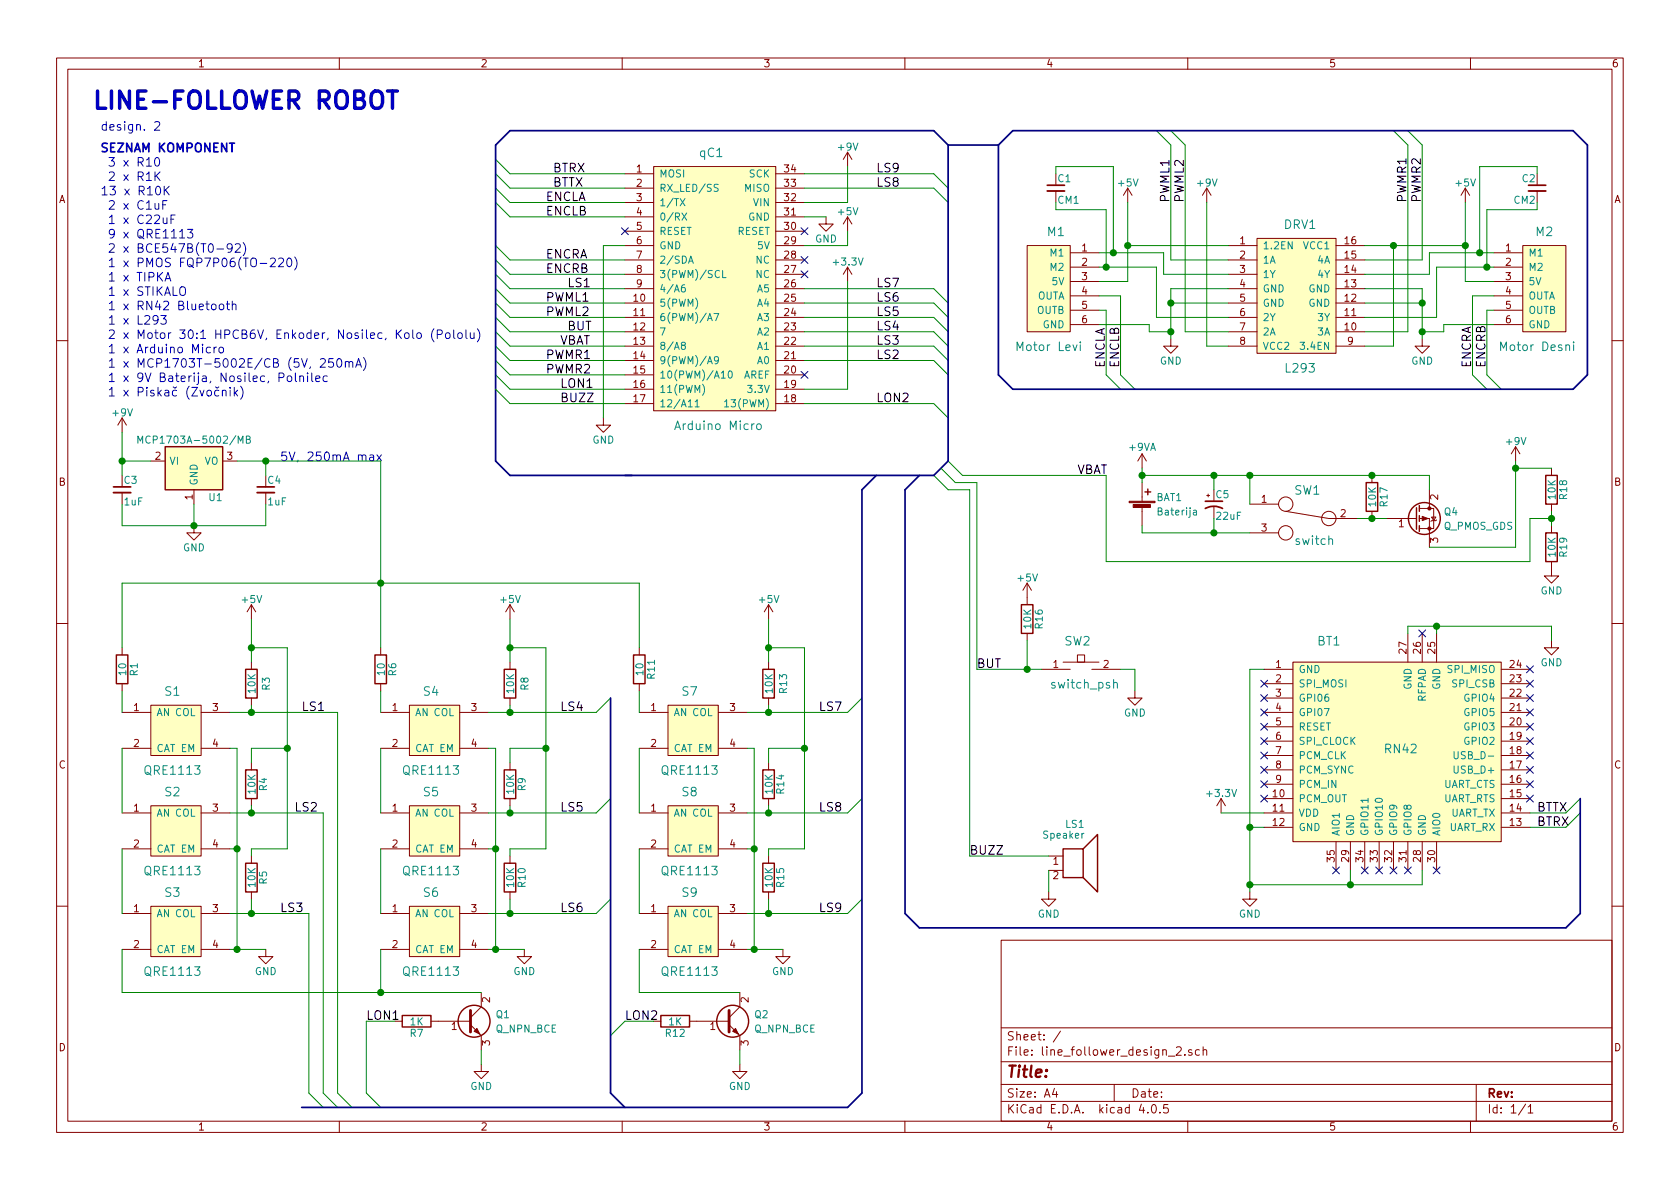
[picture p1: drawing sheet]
EESchema Schematic File Version 2
LIBS:power
LIBS:device
LIBS:transistors
LIBS:conn
LIBS:linear
LIBS:regul
LIBS:74xx
LIBS:cmos4000
LIBS:adc-dac
LIBS:memory
LIBS:xilinx
LIBS:microcontrollers
LIBS:dsp
LIBS:microchip
LIBS:analog_switches
LIBS:motorola
LIBS:texas
LIBS:intel
LIBS:audio
LIBS:interface
LIBS:digital-audio
LIBS:philips
LIBS:display
LIBS:cypress
LIBS:siliconi
LIBS:opto
LIBS:atmel
LIBS:contrib
LIBS:valves
LIBS:arduinomicro
LIBS:JY-MCU
LIBS:L293
LIBS:motordesni
LIBS:motorlevi
LIBS:QRE1113
LIBS:rn42
LIBS:switch
LIBS:line_follower_design_2-cache
EELAYER 25 0
EELAYER END
$Descr A4 11693 8268
encoding utf-8
Sheet 1 1
Title ""
Date ""
Rev ""
Comp ""
Comment1 ""
Comment2 ""
Comment3 ""
Comment4 ""
$EndDescr
$Comp
L ArduinoMicro qC1
U 1 1
P 3950 3350
F 0 "qC1" H 4950 5650 60  0000 C CNN
F 1 "Arduino Micro" H 5000 3750 60  0000 C CNN
F 2 "" H 4900 4650 60  0001 C CNN
F 3 "https://cdn.sparkfun.com/datasheets/Dev/Arduino/Boards/ATMega32U4.pdf" H 5900 5900 60  0001 C CNN
	1    3950 3350
	1    0    0    -1  
$EndComp
$Comp
L MotorLevi M1
U 1 1
P 6800 2650
F 0 "M1" H 7350 3700 60  0000 C CNN
F 1 "Motor Levi" H 7300 2900 60  0000 C CNN
F 2 "" H 7650 2650 60  0001 C CNN
F 3 "https://www.pololu.com/product/3072" H 7750 3950 60  0001 C CNN
	1    6800 2650
	1    0    0    -1  
$EndComp
$Comp
L L293 DRV1
U 1 1
P 10250 3050
F 0 "DRV1" H 9050 4550 60  0000 C CNN
F 1 "L293" H 9050 3550 60  0000 C CNN
F 2 "" H 9550 3550 60  0001 C CNN
F 3 "http://www.ti.com/lit/ds/symlink/l293.pdf" H 9100 3350 60  0001 C CNN
	1    10250 3050
	1    0    0    -1  
$EndComp
$Comp
L C_Small C1
U 1 1
P 7350 1300
F 0 "C1" H 7360 1370 50  0000 L CNN
F 1 "CM1" H 7360 1220 50  0000 L CNN
F 2 "" H 7350 1300 50  0000 C CNN
F 3 "" H 7350 1300 50  0000 C CNN
	1    7350 1300
	1    0    0    -1  
$EndComp
$Comp
L +5V #PWR01
U 1 1
P 7850 1400
F 0 "#PWR01" H 7850 1250 50  0001 C CNN
F 1 "+5V" H 7850 1540 50  0000 C CNN
F 2 "" H 7850 1400 50  0000 C CNN
F 3 "" H 7850 1400 50  0000 C CNN
	1    7850 1400
	1    0    0    -1  
$EndComp
$Comp
L GND #PWR02
U 1 1
P 8150 2350
F 0 "#PWR02" H 8150 2100 50  0001 C CNN
F 1 "GND" H 8150 2200 50  0000 C CNN
F 2 "" H 8150 2350 50  0000 C CNN
F 3 "" H 8150 2350 50  0000 C CNN
	1    8150 2350
	1    0    0    -1  
$EndComp
$Comp
L +9V #PWR03
U 1 1
P 8400 1400
F 0 "#PWR03" H 8400 1250 50  0001 C CNN
F 1 "+9V" H 8400 1540 50  0000 C CNN
F 2 "" H 8400 1400 50  0000 C CNN
F 3 "" H 8400 1400 50  0000 C CNN
	1    8400 1400
	1    0    0    -1  
$EndComp
$Comp
L C_Small C2
U 1 1
P 10700 1300
F 0 "C2" H 10710 1370 50  0000 L CNN
F 1 "CM2" H 10710 1220 50  0000 L CNN
F 2 "" H 10700 1300 50  0000 C CNN
F 3 "" H 10700 1300 50  0000 C CNN
	1    10700 1300
	-1   0    0    -1  
$EndComp
$Comp
L +5V #PWR04
U 1 1
P 10200 1400
F 0 "#PWR04" H 10200 1250 50  0001 C CNN
F 1 "+5V" H 10200 1540 50  0000 C CNN
F 2 "" H 10200 1400 50  0000 C CNN
F 3 "" H 10200 1400 50  0000 C CNN
	1    10200 1400
	-1   0    0    -1  
$EndComp
$Comp
L GND #PWR05
U 1 1
P 9900 2350
F 0 "#PWR05" H 9900 2100 50  0001 C CNN
F 1 "GND" H 9900 2200 50  0000 C CNN
F 2 "" H 9900 2350 50  0000 C CNN
F 3 "" H 9900 2350 50  0000 C CNN
	1    9900 2350
	-1   0    0    -1  
$EndComp
$Comp
L MotorDesni M2
U 1 1
P 9900 2800
F 0 "M2" H 10750 4000 60  0000 C CNN
F 1 "Motor Desni" H 10700 3200 60  0000 C CNN
F 2 "" H 10550 3700 60  0001 C CNN
F 3 "https://www.pololu.com/product/3072" H 11000 4200 60  0001 C CNN
	1    9900 2800
	1    0    0    -1  
$EndComp
$Comp
L Battery_Cell BAT1
U 1 1
P 7950 3550
F 0 "BAT1" H 8050 3650 50  0000 L CNN
F 1 "Baterija" H 8050 3550 50  0000 L CNN
F 2 "" V 7950 3610 50  0000 C CNN
F 3 "" V 7950 3610 50  0000 C CNN
	1    7950 3550
	1    0    0    -1  
$EndComp
$Comp
L +9V #PWR06
U 1 1
P 10550 3200
F 0 "#PWR06" H 10550 3050 50  0001 C CNN
F 1 "+9V" H 10550 3340 50  0000 C CNN
F 2 "" H 10550 3200 50  0000 C CNN
F 3 "" H 10550 3200 50  0000 C CNN
	1    10550 3200
	1    0    0    -1  
$EndComp
$Comp
L +9VA #PWR07
U 1 1
P 7950 3250
F 0 "#PWR07" H 7950 3125 50  0001 C CNN
F 1 "+9VA" H 7950 3400 50  0000 C CNN
F 2 "" H 7950 3250 50  0000 C CNN
F 3 "" H 7950 3250 50  0000 C CNN
	1    7950 3250
	1    0    0    -1  
$EndComp
$Comp
L QRE1113 S1
U 1 1
P 1750 5650
F 0 "S1" H 1200 6500 60  0000 C CNN
F 1 "QRE1113" H 1200 5950 60  0000 C CNN
F 2 "" H 1750 5650 60  0001 C CNN
F 3 "https://www.sparkfun.com/datasheets/Robotics/QR_QRE1113.GR.pdf" H 1150 6650 60  0001 C CNN
	1    1750 5650
	1    0    0    -1  
$EndComp
$Comp
L MCP1703A-5002/MB U1
U 1 1
P 1350 3200
F 0 "U1" H 1500 2950 50  0000 C CNN
F 1 "MCP1703A-5002/MB" H 1350 3350 50  0000 C CNN
F 2 "TO_SOT_Packages_SMD:SOT89-3_Housing" H 1400 3450 50  0001 C CNN
F 3 "" H 1350 3150 50  0000 C CNN
	1    1350 3200
	1    0    0    -1  
$EndComp
$Comp
L QRE1113 S2
U 1 1
P 1750 6350
F 0 "S2" H 1200 7200 60  0000 C CNN
F 1 "QRE1113" H 1200 6650 60  0000 C CNN
F 2 "" H 1750 6350 60  0001 C CNN
F 3 "https://www.sparkfun.com/datasheets/Robotics/QR_QRE1113.GR.pdf" H 1150 7350 60  0001 C CNN
	1    1750 6350
	1    0    0    -1  
$EndComp
$Comp
L QRE1113 S3
U 1 1
P 1750 7050
F 0 "S3" H 1200 7900 60  0000 C CNN
F 1 "QRE1113" H 1200 7350 60  0000 C CNN
F 2 "" H 1750 7050 60  0001 C CNN
F 3 "https://www.sparkfun.com/datasheets/Robotics/QR_QRE1113.GR.pdf" H 1150 8050 60  0001 C CNN
	1    1750 7050
	1    0    0    -1  
$EndComp
$Comp
L RN42 BT1
U 1 1
P 9750 5250
F 0 "BT1" H 9250 6050 60  0000 C CNN
F 1 "RN42" H 9750 5300 60  0000 C CNN
F 2 "" H 8800 4350 60  0001 C CNN
F 3 "http://ww1.microchip.com/downloads/en/DeviceDoc/50002328A.pdf" H 9750 6350 60  0001 C CNN
	1    9750 5250
	1    0    0    -1  
$EndComp
NoConn ~ 8800 4750
NoConn ~ 8800 4850
NoConn ~ 8800 4950
NoConn ~ 8800 5050
NoConn ~ 8800 5150
NoConn ~ 8800 5250
NoConn ~ 8800 5350
NoConn ~ 8800 5450
NoConn ~ 8800 5550
NoConn ~ 9300 6050
NoConn ~ 9500 6050
NoConn ~ 9600 6050
NoConn ~ 9700 6050
NoConn ~ 9800 6050
NoConn ~ 10000 6050
NoConn ~ 9900 4400
NoConn ~ 10650 4650
NoConn ~ 10650 4750
NoConn ~ 10650 4850
NoConn ~ 10650 4950
NoConn ~ 10650 5050
NoConn ~ 10650 5150
NoConn ~ 10650 5250
NoConn ~ 10650 5350
NoConn ~ 10650 5450
NoConn ~ 10650 5550
$Comp
L GND #PWR08
U 1 1
P 8700 6200
F 0 "#PWR08" H 8700 5950 50  0001 C CNN
F 1 "GND" H 8700 6050 50  0000 C CNN
F 2 "" H 8700 6200 50  0000 C CNN
F 3 "" H 8700 6200 50  0000 C CNN
	1    8700 6200
	1    0    0    -1  
$EndComp
$Comp
L GND #PWR09
U 1 1
P 10800 4450
F 0 "#PWR09" H 10800 4200 50  0001 C CNN
F 1 "GND" H 10800 4300 50  0000 C CNN
F 2 "" H 10800 4450 50  0000 C CNN
F 3 "" H 10800 4450 50  0000 C CNN
	1    10800 4450
	1    0    0    -1  
$EndComp
$Comp
L switch SW1
U 1 1
P 9100 3600
F 0 "SW1" H 9100 3800 60  0000 C CNN
F 1 "switch" H 9150 3450 60  0000 C CNN
F 2 "" H 9100 3550 60  0001 C CNN
F 3 "" H 9100 3550 60  0001 C CNN
	1    9100 3600
	1    0    0    -1  
$EndComp
$Comp
L CP1_Small C5
U 1 1
P 8450 3500
F 0 "C5" H 8460 3570 50  0000 L CNN
F 1 "22uF" H 8460 3420 50  0000 L CNN
F 2 "" H 8450 3500 50  0000 C CNN
F 3 "" H 8450 3500 50  0000 C CNN
	1    8450 3500
	1    0    0    -1  
$EndComp
$Comp
L R R17
U 1 1
P 9550 3450
F 0 "R17" V 9630 3450 50  0000 C CNN
F 1 "10K" V 9550 3450 50  0000 C CNN
F 2 "" V 9480 3450 50  0000 C CNN
F 3 "" H 9550 3450 50  0000 C CNN
	1    9550 3450
	1    0    0    -1  
$EndComp
$Comp
L Q_PMOS_GDS Q4
U 1 1
P 9850 3600
F 0 "Q4" H 10050 3650 50  0000 L CNN
F 1 "Q_PMOS_GDS" H 10050 3550 50  0000 L CNN
F 2 "" H 10050 3700 50  0000 C CNN
F 3 "" H 9850 3600 50  0000 C CNN
	1    9850 3600
	1    0    0    -1  
$EndComp
$Comp
L R R18
U 1 1
P 10800 3400
F 0 "R18" V 10880 3400 50  0000 C CNN
F 1 "10K" V 10800 3400 50  0000 C CNN
F 2 "" V 10730 3400 50  0000 C CNN
F 3 "" H 10800 3400 50  0000 C CNN
	1    10800 3400
	1    0    0    -1  
$EndComp
$Comp
L R R19
U 1 1
P 10800 3800
F 0 "R19" V 10880 3800 50  0000 C CNN
F 1 "10K" V 10800 3800 50  0000 C CNN
F 2 "" V 10730 3800 50  0000 C CNN
F 3 "" H 10800 3800 50  0000 C CNN
	1    10800 3800
	1    0    0    -1  
$EndComp
$Comp
L GND #PWR010
U 1 1
P 10800 3950
F 0 "#PWR010" H 10800 3700 50  0001 C CNN
F 1 "GND" H 10800 3800 50  0000 C CNN
F 2 "" H 10800 3950 50  0000 C CNN
F 3 "" H 10800 3950 50  0000 C CNN
	1    10800 3950
	1    0    0    -1  
$EndComp
$Comp
L switch_psh SW2
U 1 1
P 7550 4650
F 0 "SW2" H 7500 4850 60  0000 C CNN
F 1 "switch_psh" H 7550 4550 60  0000 C CNN
F 2 "" H 7550 4600 60  0001 C CNN
F 3 "" H 7550 4600 60  0001 C CNN
	1    7550 4650
	1    0    0    -1  
$EndComp
$Comp
L +5V #PWR011
U 1 1
P 7150 4150
F 0 "#PWR011" H 7150 4000 50  0001 C CNN
F 1 "+5V" H 7150 4290 50  0000 C CNN
F 2 "" H 7150 4150 50  0000 C CNN
F 3 "" H 7150 4150 50  0000 C CNN
	1    7150 4150
	1    0    0    -1  
$EndComp
$Comp
L R R16
U 1 1
P 7150 4300
F 0 "R16" V 7230 4300 50  0000 C CNN
F 1 "10K" V 7150 4300 50  0000 C CNN
F 2 "" V 7080 4300 50  0000 C CNN
F 3 "" H 7150 4300 50  0000 C CNN
	1    7150 4300
	1    0    0    -1  
$EndComp
$Comp
L GND #PWR012
U 1 1
P 7900 4800
F 0 "#PWR012" H 7900 4550 50  0001 C CNN
F 1 "GND" H 7900 4650 50  0000 C CNN
F 2 "" H 7900 4800 50  0000 C CNN
F 3 "" H 7900 4800 50  0000 C CNN
	1    7900 4800
	1    0    0    -1  
$EndComp
$Comp
L +9V #PWR013
U 1 1
P 850 3000
F 0 "#PWR013" H 850 2850 50  0001 C CNN
F 1 "+9V" H 850 3140 50  0000 C CNN
F 2 "" H 850 3000 50  0000 C CNN
F 3 "" H 850 3000 50  0000 C CNN
	1    850  3000
	1    0    0    -1  
$EndComp
$Comp
L +5V #PWR014
U 1 1
P 1750 4300
F 0 "#PWR014" H 1750 4150 50  0001 C CNN
F 1 "+5V" H 1750 4440 50  0000 C CNN
F 2 "" H 1750 4300 50  0000 C CNN
F 3 "" H 1750 4300 50  0000 C CNN
	1    1750 4300
	1    0    0    -1  
$EndComp
$Comp
L GND #PWR015
U 1 1
P 1850 6600
F 0 "#PWR015" H 1850 6350 50  0001 C CNN
F 1 "GND" H 1850 6450 50  0000 C CNN
F 2 "" H 1850 6600 50  0000 C CNN
F 3 "" H 1850 6600 50  0000 C CNN
	1    1850 6600
	1    0    0    -1  
$EndComp
$Comp
L R R1
U 1 1
P 850 4650
F 0 "R1" V 930 4650 50  0000 C CNN
F 1 "10" V 850 4650 50  0000 C CNN
F 2 "" V 780 4650 50  0000 C CNN
F 3 "" H 850 4650 50  0000 C CNN
	1    850  4650
	1    0    0    -1  
$EndComp
$Comp
L R R3
U 1 1
P 1750 4750
F 0 "R3" V 1850 4750 50  0000 C CNN
F 1 "10K" V 1750 4750 50  0000 C CNN
F 2 "" V 1680 4750 50  0000 C CNN
F 3 "" H 1750 4750 50  0000 C CNN
	1    1750 4750
	1    0    0    -1  
$EndComp
$Comp
L R R4
U 1 1
P 1750 5450
F 0 "R4" V 1830 5450 50  0000 C CNN
F 1 "10K" V 1750 5450 50  0000 C CNN
F 2 "" V 1680 5450 50  0000 C CNN
F 3 "" H 1750 5450 50  0000 C CNN
	1    1750 5450
	1    0    0    -1  
$EndComp
$Comp
L C_Small C3
U 1 1
P 850 3400
F 0 "C3" H 860 3470 50  0000 L CNN
F 1 "1uF" H 860 3320 50  0000 L CNN
F 2 "" H 850 3400 50  0000 C CNN
F 3 "" H 850 3400 50  0000 C CNN
	1    850  3400
	1    0    0    -1  
$EndComp
$Comp
L C_Small C4
U 1 1
P 1850 3400
F 0 "C4" H 1860 3470 50  0000 L CNN
F 1 "1uF" H 1860 3320 50  0000 L CNN
F 2 "" H 1850 3400 50  0000 C CNN
F 3 "" H 1850 3400 50  0000 C CNN
	1    1850 3400
	1    0    0    -1  
$EndComp
$Comp
L GND #PWR016
U 1 1
P 1350 3650
F 0 "#PWR016" H 1350 3400 50  0001 C CNN
F 1 "GND" H 1350 3500 50  0000 C CNN
F 2 "" H 1350 3650 50  0000 C CNN
F 3 "" H 1350 3650 50  0000 C CNN
	1    1350 3650
	1    0    0    -1  
$EndComp
$Comp
L R R5
U 1 1
P 1750 6100
F 0 "R5" V 1830 6100 50  0000 C CNN
F 1 "10K" V 1750 6100 50  0000 C CNN
F 2 "" V 1680 6100 50  0000 C CNN
F 3 "" H 1750 6100 50  0000 C CNN
	1    1750 6100
	1    0    0    -1  
$EndComp
Text Label 7700 2550 1    60   ~ 0
ENCLA
Text Label 7800 2550 1    60   ~ 0
ENCLB
Text Label 8150 1400 1    60   ~ 0
PWML1
Text Label 8250 1400 1    60   ~ 0
PWML2
Text Label 9800 1400 1    60   ~ 0
PWMR1
Text Label 9900 1400 1    60   ~ 0
PWMR2
Text Label 10250 2550 1    60   ~ 0
ENCRA
Text Label 10350 2550 1    60   ~ 0
ENCRB
Text Label 10700 5750 0    60   ~ 0
BTRX
Text Label 10700 5650 0    60   ~ 0
BTTX
Text Label 6800 4650 0    60   ~ 0
BUT
Text Label 7500 3300 0    60   ~ 0
VBAT
Text Label 2100 4950 0    60   ~ 0
LS1
Text Label 2050 5650 0    60   ~ 0
LS2
Text Label 1950 6350 0    60   ~ 0
LS3
Text Label 3850 1200 0    60   ~ 0
BTRX
Text Label 3850 1300 0    60   ~ 0
BTTX
Text Label 3800 2100 0    60   ~ 0
PWML1
Text Label 3800 2200 0    60   ~ 0
PWML2
Text Label 3800 2500 0    60   ~ 0
PWMR1
Text Label 3800 2600 0    60   ~ 0
PWMR2
$Comp
L +5V #PWR018
U 1 1
P 5900 1600
F 0 "#PWR018" H 5900 1450 50  0001 C CNN
F 1 "+5V" H 5900 1740 50  0000 C CNN
F 2 "" H 5900 1600 50  0000 C CNN
F 3 "" H 5900 1600 50  0000 C CNN
	1    5900 1600
	1    0    0    -1  
$EndComp
$Comp
L +9V #PWR019
U 1 1
P 5900 1150
F 0 "#PWR019" H 5900 1000 50  0001 C CNN
F 1 "+9V" H 5900 1290 50  0000 C CNN
F 2 "" H 5900 1150 50  0000 C CNN
F 3 "" H 5900 1150 50  0000 C CNN
	1    5900 1150
	1    0    0    -1  
$EndComp
$Comp
L GND #PWR020
U 1 1
P 5750 1500
F 0 "#PWR020" H 5750 1250 50  0001 C CNN
F 1 "GND" H 5750 1350 50  0000 C CNN
F 2 "" H 5750 1500 50  0000 C CNN
F 3 "" H 5750 1500 50  0000 C CNN
	1    5750 1500
	1    0    0    -1  
$EndComp
NoConn ~ 5600 1600
NoConn ~ 5600 1800
NoConn ~ 5600 1900
NoConn ~ 5600 2600
$Comp
L +3.3V #PWR021
U 1 1
P 8500 5650
F 0 "#PWR021" H 8500 5500 50  0001 C CNN
F 1 "+3.3V" H 8500 5790 50  0000 C CNN
F 2 "" H 8500 5650 50  0000 C CNN
F 3 "" H 8500 5650 50  0000 C CNN
	1    8500 5650
	1    0    0    -1  
$EndComp
$Comp
L +3.3V #PWR022
U 1 1
P 5900 1950
F 0 "#PWR022" H 5900 1800 50  0001 C CNN
F 1 "+3.3V" H 5900 2090 50  0000 C CNN
F 2 "" H 5900 1950 50  0000 C CNN
F 3 "" H 5900 1950 50  0000 C CNN
	1    5900 1950
	1    0    0    -1  
$EndComp
Text Label 3900 2400 0    60   ~ 0
VBAT
Text Label 3950 2000 0    60   ~ 0
LS1
Text Label 6100 2500 0    60   ~ 0
LS2
Text Label 6100 2400 0    60   ~ 0
LS3
Text Label 6100 2300 0    60   ~ 0
LS4
Text Label 6100 2200 0    60   ~ 0
LS5
Text Label 6100 2100 0    60   ~ 0
LS6
$Comp
L GND #PWR023
U 1 1
P 4200 2900
F 0 "#PWR023" H 4200 2650 50  0001 C CNN
F 1 "GND" H 4200 2750 50  0000 C CNN
F 2 "" H 4200 2900 50  0000 C CNN
F 3 "" H 4200 2900 50  0000 C CNN
	1    4200 2900
	1    0    0    -1  
$EndComp
NoConn ~ 4350 1600
Text Label 3900 2700 0    60   ~ 0
LON1
Text Label 3950 2300 0    60   ~ 0
BUT
Text Label 3800 1400 0    60   ~ 0
ENCLA
Text Label 3800 1500 0    60   ~ 0
ENCLB
Text Label 3800 1800 0    60   ~ 0
ENCRA
Text Label 3800 1900 0    60   ~ 0
ENCRB
Text Label 6100 2800 0    60   ~ 0
LON2
Text Label 6100 2000 0    60   ~ 0
LS7
Text Label 6100 1300 0    60   ~ 0
LS8
Text Label 6100 1200 0    60   ~ 0
LS9
$Comp
L QRE1113 S4
U 1 1
P 3550 5650
F 0 "S4" H 3000 6500 60  0000 C CNN
F 1 "QRE1113" H 3000 5950 60  0000 C CNN
F 2 "" H 3550 5650 60  0001 C CNN
F 3 "https://www.sparkfun.com/datasheets/Robotics/QR_QRE1113.GR.pdf" H 2950 6650 60  0001 C CNN
	1    3550 5650
	1    0    0    -1  
$EndComp
$Comp
L QRE1113 S5
U 1 1
P 3550 6350
F 0 "S5" H 3000 7200 60  0000 C CNN
F 1 "QRE1113" H 3000 6650 60  0000 C CNN
F 2 "" H 3550 6350 60  0001 C CNN
F 3 "https://www.sparkfun.com/datasheets/Robotics/QR_QRE1113.GR.pdf" H 2950 7350 60  0001 C CNN
	1    3550 6350
	1    0    0    -1  
$EndComp
$Comp
L QRE1113 S6
U 1 1
P 3550 7050
F 0 "S6" H 3000 7900 60  0000 C CNN
F 1 "QRE1113" H 3000 7350 60  0000 C CNN
F 2 "" H 3550 7050 60  0001 C CNN
F 3 "https://www.sparkfun.com/datasheets/Robotics/QR_QRE1113.GR.pdf" H 2950 8050 60  0001 C CNN
	1    3550 7050
	1    0    0    -1  
$EndComp
$Comp
L +5V #PWR024
U 1 1
P 3550 4300
F 0 "#PWR024" H 3550 4150 50  0001 C CNN
F 1 "+5V" H 3550 4440 50  0000 C CNN
F 2 "" H 3550 4300 50  0000 C CNN
F 3 "" H 3550 4300 50  0000 C CNN
	1    3550 4300
	1    0    0    -1  
$EndComp
$Comp
L GND #PWR025
U 1 1
P 3650 6600
F 0 "#PWR025" H 3650 6350 50  0001 C CNN
F 1 "GND" H 3650 6450 50  0000 C CNN
F 2 "" H 3650 6600 50  0000 C CNN
F 3 "" H 3650 6600 50  0000 C CNN
	1    3650 6600
	1    0    0    -1  
$EndComp
$Comp
L Q_NPN_BCE Q1
U 1 1
P 3250 7100
F 0 "Q1" H 3450 7150 50  0000 L CNN
F 1 "Q_NPN_BCE" H 3450 7050 50  0000 L CNN
F 2 "" H 3450 7200 50  0000 C CNN
F 3 "" H 3250 7100 50  0000 C CNN
	1    3250 7100
	1    0    0    -1  
$EndComp
$Comp
L R R6
U 1 1
P 2650 4650
F 0 "R6" V 2730 4650 50  0000 C CNN
F 1 "10" V 2650 4650 50  0000 C CNN
F 2 "" V 2580 4650 50  0000 C CNN
F 3 "" H 2650 4650 50  0000 C CNN
	1    2650 4650
	1    0    0    -1  
$EndComp
$Comp
L R R8
U 1 1
P 3550 4750
F 0 "R8" V 3650 4750 50  0000 C CNN
F 1 "10K" V 3550 4750 50  0000 C CNN
F 2 "" V 3480 4750 50  0000 C CNN
F 3 "" H 3550 4750 50  0000 C CNN
	1    3550 4750
	1    0    0    -1  
$EndComp
$Comp
L R R9
U 1 1
P 3550 5450
F 0 "R9" V 3630 5450 50  0000 C CNN
F 1 "10K" V 3550 5450 50  0000 C CNN
F 2 "" V 3480 5450 50  0000 C CNN
F 3 "" H 3550 5450 50  0000 C CNN
	1    3550 5450
	1    0    0    -1  
$EndComp
$Comp
L R R10
U 1 1
P 3550 6100
F 0 "R10" V 3630 6100 50  0000 C CNN
F 1 "10K" V 3550 6100 50  0000 C CNN
F 2 "" V 3480 6100 50  0000 C CNN
F 3 "" H 3550 6100 50  0000 C CNN
	1    3550 6100
	1    0    0    -1  
$EndComp
$Comp
L GND #PWR026
U 1 1
P 3350 7400
F 0 "#PWR026" H 3350 7150 50  0001 C CNN
F 1 "GND" H 3350 7250 50  0000 C CNN
F 2 "" H 3350 7400 50  0000 C CNN
F 3 "" H 3350 7400 50  0000 C CNN
	1    3350 7400
	1    0    0    -1  
$EndComp
$Comp
L R R7
U 1 1
P 2900 7100
F 0 "R7" V 2980 7100 50  0000 C CNN
F 1 "1K" V 2900 7100 50  0000 C CNN
F 2 "" V 2830 7100 50  0000 C CNN
F 3 "" H 2900 7100 50  0000 C CNN
	1    2900 7100
	0    1    1    0   
$EndComp
Text Label 3900 4950 0    60   ~ 0
LS4
Text Label 3900 5650 0    60   ~ 0
LS5
Text Label 3900 6350 0    60   ~ 0
LS6
Text Label 2550 7100 0    60   ~ 0
LON1
$Comp
L QRE1113 S7
U 1 1
P 5350 5650
F 0 "S7" H 4800 6500 60  0000 C CNN
F 1 "QRE1113" H 4800 5950 60  0000 C CNN
F 2 "" H 5350 5650 60  0001 C CNN
F 3 "https://www.sparkfun.com/datasheets/Robotics/QR_QRE1113.GR.pdf" H 4750 6650 60  0001 C CNN
	1    5350 5650
	1    0    0    -1  
$EndComp
$Comp
L QRE1113 S8
U 1 1
P 5350 6350
F 0 "S8" H 4800 7200 60  0000 C CNN
F 1 "QRE1113" H 4800 6650 60  0000 C CNN
F 2 "" H 5350 6350 60  0001 C CNN
F 3 "https://www.sparkfun.com/datasheets/Robotics/QR_QRE1113.GR.pdf" H 4750 7350 60  0001 C CNN
	1    5350 6350
	1    0    0    -1  
$EndComp
$Comp
L QRE1113 S9
U 1 1
P 5350 7050
F 0 "S9" H 4800 7900 60  0000 C CNN
F 1 "QRE1113" H 4800 7350 60  0000 C CNN
F 2 "" H 5350 7050 60  0001 C CNN
F 3 "https://www.sparkfun.com/datasheets/Robotics/QR_QRE1113.GR.pdf" H 4750 8050 60  0001 C CNN
	1    5350 7050
	1    0    0    -1  
$EndComp
$Comp
L +5V #PWR027
U 1 1
P 5350 4300
F 0 "#PWR027" H 5350 4150 50  0001 C CNN
F 1 "+5V" H 5350 4440 50  0000 C CNN
F 2 "" H 5350 4300 50  0000 C CNN
F 3 "" H 5350 4300 50  0000 C CNN
	1    5350 4300
	1    0    0    -1  
$EndComp
$Comp
L GND #PWR028
U 1 1
P 5450 6600
F 0 "#PWR028" H 5450 6350 50  0001 C CNN
F 1 "GND" H 5450 6450 50  0000 C CNN
F 2 "" H 5450 6600 50  0000 C CNN
F 3 "" H 5450 6600 50  0000 C CNN
	1    5450 6600
	1    0    0    -1  
$EndComp
$Comp
L Q_NPN_BCE Q2
U 1 1
P 5050 7100
F 0 "Q2" H 5250 7150 50  0000 L CNN
F 1 "Q_NPN_BCE" H 5250 7050 50  0000 L CNN
F 2 "" H 5250 7200 50  0000 C CNN
F 3 "" H 5050 7100 50  0000 C CNN
	1    5050 7100
	1    0    0    -1  
$EndComp
$Comp
L R R11
U 1 1
P 4450 4650
F 0 "R11" V 4530 4650 50  0000 C CNN
F 1 "10" V 4450 4650 50  0000 C CNN
F 2 "" V 4380 4650 50  0000 C CNN
F 3 "" H 4450 4650 50  0000 C CNN
	1    4450 4650
	1    0    0    -1  
$EndComp
$Comp
L R R13
U 1 1
P 5350 4750
F 0 "R13" V 5450 4750 50  0000 C CNN
F 1 "10K" V 5350 4750 50  0000 C CNN
F 2 "" V 5280 4750 50  0000 C CNN
F 3 "" H 5350 4750 50  0000 C CNN
	1    5350 4750
	1    0    0    -1  
$EndComp
$Comp
L R R14
U 1 1
P 5350 5450
F 0 "R14" V 5430 5450 50  0000 C CNN
F 1 "10K" V 5350 5450 50  0000 C CNN
F 2 "" V 5280 5450 50  0000 C CNN
F 3 "" H 5350 5450 50  0000 C CNN
	1    5350 5450
	1    0    0    -1  
$EndComp
$Comp
L R R15
U 1 1
P 5350 6100
F 0 "R15" V 5430 6100 50  0000 C CNN
F 1 "10K" V 5350 6100 50  0000 C CNN
F 2 "" V 5280 6100 50  0000 C CNN
F 3 "" H 5350 6100 50  0000 C CNN
	1    5350 6100
	1    0    0    -1  
$EndComp
$Comp
L GND #PWR029
U 1 1
P 5150 7400
F 0 "#PWR029" H 5150 7150 50  0001 C CNN
F 1 "GND" H 5150 7250 50  0000 C CNN
F 2 "" H 5150 7400 50  0000 C CNN
F 3 "" H 5150 7400 50  0000 C CNN
	1    5150 7400
	1    0    0    -1  
$EndComp
$Comp
L R R12
U 1 1
P 4700 7100
F 0 "R12" V 4780 7100 50  0000 C CNN
F 1 "1K" V 4700 7100 50  0000 C CNN
F 2 "" V 4630 7100 50  0000 C CNN
F 3 "" H 4700 7100 50  0000 C CNN
	1    4700 7100
	0    1    1    0   
$EndComp
Text Label 5700 4950 0    60   ~ 0
LS7
Text Label 5700 5650 0    60   ~ 0
LS8
Text Label 5700 6350 0    60   ~ 0
LS9
Text Label 4350 7100 0    60   ~ 0
LON2
Entry Bus Bus
	3450 3200 3550 3300
Entry Bus Bus
	3450 1000 3550 900 
Entry Bus Bus
	6500 900  6600 1000
Entry Wire Line
	3450 1100 3550 1200
Entry Wire Line
	3450 1200 3550 1300
Entry Wire Line
	3450 1300 3550 1400
Entry Wire Line
	3450 1400 3550 1500
Entry Wire Line
	3450 1700 3550 1800
Entry Wire Line
	3450 1800 3550 1900
Entry Wire Line
	3450 1900 3550 2000
Entry Wire Line
	3450 2000 3550 2100
Entry Wire Line
	3450 2100 3550 2200
Entry Wire Line
	3450 2200 3550 2300
Entry Wire Line
	3450 2300 3550 2400
Entry Wire Line
	3450 2400 3550 2500
Entry Wire Line
	3450 2500 3550 2600
Entry Wire Line
	3450 2600 3550 2700
Entry Wire Line
	6600 3200 6700 3300
Entry Wire Line
	6500 2500 6600 2600
Entry Wire Line
	6500 2400 6600 2500
Entry Wire Line
	6500 2300 6600 2400
Entry Wire Line
	6500 2200 6600 2300
Entry Wire Line
	6500 2100 6600 2200
Entry Wire Line
	6500 2000 6600 2100
Entry Wire Line
	6500 2800 6600 2900
Entry Wire Line
	6500 1200 6600 1300
Entry Wire Line
	6500 1300 6600 1400
Entry Bus Bus
	10950 900  11050 1000
Entry Bus Bus
	10950 2700 11050 2600
Entry Bus Bus
	6950 1000 7050 900 
Entry Bus Bus
	6950 2600 7050 2700
Entry Wire Line
	10250 2600 10350 2700
Entry Wire Line
	10350 2600 10450 2700
Entry Wire Line
	7700 2600 7800 2700
Entry Wire Line
	7800 2600 7900 2700
Entry Wire Line
	8050 900  8150 1000
Entry Wire Line
	8150 900  8250 1000
Entry Wire Line
	9700 900  9800 1000
Entry Wire Line
	9800 900  9900 1000
Entry Wire Line
	4250 7200 4350 7100
Entry Wire Line
	4150 6350 4250 6250
Entry Wire Line
	4150 5650 4250 5550
Entry Wire Line
	4150 4950 4250 4850
Entry Wire Line
	5900 6350 6000 6250
Entry Wire Line
	5900 5650 6000 5550
Entry Wire Line
	5900 4950 6000 4850
Entry Bus Bus
	6300 3400 6400 3300
Entry Wire Line
	10900 5650 11000 5550
Entry Wire Line
	10900 5750 11000 5650
Entry Bus Bus
	6000 3400 6100 3300
Entry Bus Bus
	6300 6350 6400 6450
Entry Bus Bus
	10900 6450 11000 6350
Text Notes 700  1050 0    60   ~ 12
SEZNAM KOMPONENT\n
Text Notes 750  1150 0    60   ~ 0
3 x R10
Text Notes 700  1350 0    60   ~ 0
13 x R10K
Text Notes 750  1250 0    60   ~ 0
2 x R1K
Text Notes 750  1450 0    60   ~ 0
2 x C1uF
Text Notes 750  1550 0    60   ~ 0
1 x C22uF
Text Notes 750  1650 0    60   ~ 0
9 x QRE1113
Text Notes 750  1750 0    60   ~ 0
2 x BCE547B(T0-92)
Text Notes 750  1850 0    60   ~ 0
1 x PMOS FQP7P06(TO-220)
Text Notes 750  1950 0    60   ~ 0
1 x TIPKA
Text Notes 750  2050 0    60   ~ 0
1 x STIKALO
Text Notes 750  2150 0    60   ~ 0
1 x RN42 Bluetooth
Text Notes 750  2250 0    60   ~ 0
1 x L293
Text Notes 750  2350 0    60   ~ 0
2 x Motor 30:1 HPCB6V, Enkoder, Nosilec, Kolo (Pololu)
Text Notes 750  2450 0    60   ~ 0
1 x Arduino Micro
Text Notes 750  2550 0    60   ~ 0
1 x MCP1703T-5002E/CB (5V, 250mA)
Text Notes 750  2650 0    60   ~ 0
1 x 9V Baterija, Nosilec, Polnilec
Text Notes 650  750  0    120  ~ 24
LINE-FOLLOWER ROBOT\n
Text Notes 700  900  0    60   ~ 0
design. 2
Text Notes 1950 3200 0    60   ~ 0
5V, 250mA max
Entry Bus Bus
	5900 7700 6000 7600
Entry Bus Bus
	4250 7600 4350 7700
Entry Wire Line
	2150 7600 2250 7700
Entry Wire Line
	2250 7600 2350 7700
Entry Wire Line
	2350 7600 2450 7700
Entry Wire Line
	2550 7600 2650 7700
$Comp
L Speaker LS1
U 1 1
P 7500 5950
F 0 "LS1" H 7550 6175 50  0000 R CNN
F 1 "Speaker" H 7550 6100 50  0000 R CNN
F 2 "" H 7500 5750 50  0000 C CNN
F 3 "" H 7490 5900 50  0000 C CNN
	1    7500 5950
	1    0    0    -1  
$EndComp
$Comp
L GND #PWR?
U 1 1
P 7300 6200
F 0 "#PWR?" H 7300 5950 50  0001 C CNN
F 1 "GND" H 7300 6050 50  0000 C CNN
F 2 "" H 7300 6200 50  0000 C CNN
F 3 "" H 7300 6200 50  0000 C CNN
	1    7300 6200
	1    0    0    -1  
$EndComp
Entry Wire Line
	6500 3300 6600 3400
Wire Wire Line
	7850 1950 7650 1950
Wire Wire Line
	7850 1400 7850 1950
Wire Wire Line
	8550 1700 7850 1700
Connection ~ 7850 1700
Wire Wire Line
	7650 1850 8050 1850
Wire Wire Line
	7700 1850 7700 1450
Wire Wire Line
	7700 1450 7350 1450
Wire Wire Line
	7350 1450 7350 1400
Wire Wire Line
	7650 1750 8100 1750
Wire Wire Line
	8100 1750 8100 1900
Wire Wire Line
	8100 1900 8550 1900
Wire Wire Line
	7750 1750 7750 1150
Wire Wire Line
	7750 1150 7350 1150
Wire Wire Line
	7350 1150 7350 1200
Connection ~ 7750 1750
Wire Wire Line
	8150 1800 8550 1800
Wire Wire Line
	8150 1000 8150 1800
Wire Wire Line
	8250 2300 8550 2300
Wire Wire Line
	8250 1000 8250 2300
Wire Wire Line
	7650 2150 7700 2150
Wire Wire Line
	7700 2150 7700 2600
Wire Wire Line
	7650 2050 7800 2050
Wire Wire Line
	7800 2050 7800 2600
Wire Wire Line
	8550 2400 8400 2400
Wire Wire Line
	8400 2400 8400 1400
Wire Wire Line
	8050 1850 8050 2200
Wire Wire Line
	8050 2200 8550 2200
Connection ~ 7700 1850
Wire Wire Line
	8550 2000 8150 2000
Wire Wire Line
	8150 2000 8150 2350
Wire Wire Line
	7650 2250 8000 2250
Wire Wire Line
	8000 2250 8000 2300
Wire Wire Line
	8000 2300 8150 2300
Connection ~ 8150 2300
Wire Wire Line
	8550 2100 8150 2100
Connection ~ 8150 2100
Wire Wire Line
	10200 1950 10400 1950
Wire Wire Line
	10200 1400 10200 1950
Wire Wire Line
	9500 1700 10200 1700
Connection ~ 10200 1700
Wire Wire Line
	10000 1850 10400 1850
Wire Wire Line
	10350 1850 10350 1450
Wire Wire Line
	10350 1450 10700 1450
Wire Wire Line
	10700 1450 10700 1400
Wire Wire Line
	9950 1750 10400 1750
Wire Wire Line
	9950 1750 9950 1900
Wire Wire Line
	9950 1900 9500 1900
Wire Wire Line
	10300 1750 10300 1150
Wire Wire Line
	10300 1150 10700 1150
Wire Wire Line
	10700 1150 10700 1200
Connection ~ 10300 1750
Wire Wire Line
	9900 1800 9500 1800
Wire Wire Line
	9900 1000 9900 1800
Wire Wire Line
	9800 2300 9500 2300
Wire Wire Line
	9800 1000 9800 2300
Wire Wire Line
	10400 2150 10350 2150
Wire Wire Line
	10350 2150 10350 2600
Wire Wire Line
	10400 2050 10250 2050
Wire Wire Line
	10250 2050 10250 2600
Wire Wire Line
	10000 1850 10000 2200
Wire Wire Line
	10000 2200 9500 2200
Connection ~ 10350 1850
Wire Wire Line
	9500 2000 9900 2000
Wire Wire Line
	9900 2000 9900 2350
Wire Wire Line
	10400 2250 10050 2250
Wire Wire Line
	10050 2250 10050 2300
Wire Wire Line
	10050 2300 9900 2300
Connection ~ 9900 2300
Wire Wire Line
	9500 2100 9900 2100
Connection ~ 9900 2100
Wire Wire Line
	9500 2400 9700 2400
Wire Wire Line
	9700 2400 9700 1700
Connection ~ 9700 1700
Wire Wire Line
	9800 4400 9800 4350
Wire Wire Line
	10000 4400 10000 4350
Connection ~ 10000 4350
Wire Wire Line
	10650 5650 10900 5650
Wire Wire Line
	10650 5750 10900 5750
Wire Wire Line
	8800 5650 8500 5650
Wire Wire Line
	8800 4650 8700 4650
Wire Wire Line
	8800 5750 8700 5750
Connection ~ 8700 5750
Wire Wire Line
	9800 4350 10800 4350
Wire Wire Line
	10800 4350 10800 4450
Wire Wire Line
	9400 6050 9400 6150
Wire Wire Line
	9900 6050 9900 6150
Wire Wire Line
	9900 6150 8700 6150
Connection ~ 8700 6150
Wire Wire Line
	8700 4650 8700 6200
Connection ~ 9400 6150
Wire Wire Line
	7950 3350 7950 3250
Connection ~ 7950 3300
Wire Wire Line
	7950 3700 7950 3650
Wire Wire Line
	8700 3300 8700 3500
Connection ~ 8700 3300
Wire Wire Line
	9950 3300 9950 3400
Wire Wire Line
	9450 3600 9650 3600
Connection ~ 9550 3600
Wire Wire Line
	10550 3200 10550 3800
Wire Wire Line
	10550 3250 10800 3250
Connection ~ 10550 3250
Wire Wire Line
	10800 3550 10800 3650
Connection ~ 10800 3600
Wire Wire Line
	10550 3800 9950 3800
Wire Wire Line
	10800 3600 10650 3600
Wire Wire Line
	10650 3600 10650 3900
Wire Wire Line
	10650 3900 7700 3900
Wire Wire Line
	7150 4450 7150 4650
Wire Wire Line
	6800 4650 7250 4650
Wire Wire Line
	7800 4650 7900 4650
Wire Wire Line
	7900 4650 7900 4800
Connection ~ 7150 4650
Wire Wire Line
	850  3000 850  3300
Connection ~ 850  3200
Wire Wire Line
	1850 3650 1850 3500
Wire Wire Line
	850  3500 850  3650
Connection ~ 1350 3650
Wire Wire Line
	1350 3500 1350 3650
Wire Wire Line
	1050 3200 850  3200
Wire Wire Line
	1650 3200 2650 3200
Wire Wire Line
	850  3650 1850 3650
Wire Wire Line
	850  4800 850  4950
Wire Wire Line
	850  5200 850  5650
Wire Wire Line
	850  5900 850  6350
Wire Wire Line
	1750 4300 1750 4600
Wire Wire Line
	1600 5200 1650 5200
Wire Wire Line
	1600 6600 1850 6600
Connection ~ 1650 6600
Wire Wire Line
	1600 5900 1650 5900
Connection ~ 1650 5900
Wire Wire Line
	1600 4950 2350 4950
Wire Wire Line
	1750 4900 1750 4950
Connection ~ 1750 4950
Wire Wire Line
	1750 6250 1750 6350
Connection ~ 1750 6350
Wire Wire Line
	1750 5600 1750 5650
Connection ~ 1750 5650
Wire Wire Line
	1750 4500 2000 4500
Connection ~ 1750 4500
Wire Wire Line
	1750 5200 2000 5200
Connection ~ 2000 5200
Wire Wire Line
	1750 5200 1750 5300
Wire Wire Line
	2000 5900 1750 5900
Wire Wire Line
	1750 5900 1750 5950
Wire Wire Line
	2000 4500 2000 5900
Wire Wire Line
	5600 1700 5900 1700
Wire Wire Line
	5600 1400 5900 1400
Wire Wire Line
	5600 1500 5750 1500
Wire Wire Line
	5900 1700 5900 1600
Wire Wire Line
	5900 2700 5600 2700
Wire Wire Line
	5900 1950 5900 2700
Wire Wire Line
	4350 1700 4200 1700
Wire Wire Line
	4200 1700 4200 2900
Wire Wire Line
	1850 3300 1850 3200
Connection ~ 1850 3200
Wire Wire Line
	3550 1200 4350 1200
Wire Wire Line
	3550 1300 4350 1300
Wire Wire Line
	3550 1400 4350 1400
Wire Wire Line
	3550 1500 4350 1500
Wire Wire Line
	3550 1800 4350 1800
Wire Wire Line
	3550 1900 4350 1900
Wire Wire Line
	3550 2100 4350 2100
Wire Wire Line
	3550 2200 4350 2200
Wire Wire Line
	3550 2500 4350 2500
Wire Wire Line
	3550 2600 4350 2600
Wire Wire Line
	3550 2300 4350 2300
Wire Wire Line
	3550 2400 4350 2400
Wire Wire Line
	5600 2500 6500 2500
Wire Wire Line
	5600 2400 6500 2400
Wire Wire Line
	5600 2300 6500 2300
Wire Wire Line
	5600 2200 6500 2200
Wire Wire Line
	5600 2100 6500 2100
Wire Wire Line
	5600 2000 6500 2000
Wire Wire Line
	5600 2800 6500 2800
Wire Wire Line
	3550 2700 4350 2700
Wire Wire Line
	3550 2000 4350 2000
Wire Wire Line
	5600 1300 6500 1300
Wire Wire Line
	5600 1200 6500 1200
Wire Wire Line
	1650 5200 1650 6600
Wire Wire Line
	850  6600 850  6900
Wire Wire Line
	850  6900 3350 6900
Wire Wire Line
	2650 4800 2650 4950
Wire Wire Line
	2650 5200 2650 5650
Wire Wire Line
	2650 5900 2650 6350
Wire Wire Line
	3550 4300 3550 4600
Wire Wire Line
	3400 5200 3450 5200
Wire Wire Line
	3400 6600 3650 6600
Connection ~ 3450 6600
Wire Wire Line
	3400 5900 3450 5900
Connection ~ 3450 5900
Wire Wire Line
	3400 4950 4150 4950
Wire Wire Line
	3550 4900 3550 4950
Connection ~ 3550 4950
Wire Wire Line
	3400 5650 4150 5650
Wire Wire Line
	3400 6350 4150 6350
Wire Wire Line
	3550 6250 3550 6350
Connection ~ 3550 6350
Wire Wire Line
	3550 5600 3550 5650
Connection ~ 3550 5650
Wire Wire Line
	3550 4500 3800 4500
Connection ~ 3550 4500
Wire Wire Line
	3550 5200 3800 5200
Connection ~ 3800 5200
Wire Wire Line
	3550 5200 3550 5300
Wire Wire Line
	3800 5900 3550 5900
Wire Wire Line
	3550 5900 3550 5950
Wire Wire Line
	3800 4500 3800 5900
Wire Wire Line
	3350 7300 3350 7400
Wire Wire Line
	2750 7100 2550 7100
Wire Wire Line
	3450 5200 3450 6600
Wire Wire Line
	2650 6900 2650 6600
Wire Wire Line
	4450 4800 4450 4950
Wire Wire Line
	4450 5200 4450 5650
Wire Wire Line
	4450 5900 4450 6350
Wire Wire Line
	5350 4300 5350 4600
Wire Wire Line
	5200 5200 5250 5200
Wire Wire Line
	5200 6600 5450 6600
Connection ~ 5250 6600
Wire Wire Line
	5200 5900 5250 5900
Connection ~ 5250 5900
Wire Wire Line
	5200 4950 5900 4950
Wire Wire Line
	5350 4900 5350 4950
Connection ~ 5350 4950
Wire Wire Line
	5200 5650 5900 5650
Wire Wire Line
	5200 6350 5900 6350
Wire Wire Line
	5350 6250 5350 6350
Connection ~ 5350 6350
Wire Wire Line
	5350 5600 5350 5650
Connection ~ 5350 5650
Wire Wire Line
	5350 4500 5600 4500
Connection ~ 5350 4500
Wire Wire Line
	5350 5200 5600 5200
Connection ~ 5600 5200
Wire Wire Line
	5350 5200 5350 5300
Wire Wire Line
	5600 5900 5350 5900
Wire Wire Line
	5350 5900 5350 5950
Wire Wire Line
	5600 4500 5600 5900
Wire Wire Line
	5150 7300 5150 7400
Wire Wire Line
	4550 7100 4350 7100
Wire Wire Line
	5250 5200 5250 6600
Wire Wire Line
	4450 6600 4450 6900
Wire Wire Line
	4450 6900 5150 6900
Wire Bus Line
	3450 1000 3450 3200
Wire Bus Line
	6600 1000 6600 3200
Wire Bus Line
	3550 3300 6500 3300
Wire Bus Line
	6500 900  3550 900 
Wire Wire Line
	5900 1400 5900 1150
Wire Bus Line
	11050 2600 11050 1000
Wire Bus Line
	7050 2700 10950 2700
Wire Bus Line
	7050 900  10950 900 
Wire Bus Line
	6950 1000 6950 2600
Wire Wire Line
	850  4500 850  4050
Wire Wire Line
	850  4050 4450 4050
Wire Wire Line
	2650 3200 2650 4500
Connection ~ 2650 4050
Wire Wire Line
	4450 4050 4450 4500
Wire Bus Line
	6000 3400 6000 7600
Wire Bus Line
	6600 1000 6950 1000
Wire Wire Line
	8450 3400 8450 3300
Connection ~ 8450 3300
Wire Wire Line
	8450 3600 8450 3700
Connection ~ 8450 3700
Wire Wire Line
	7950 3300 9950 3300
Connection ~ 9550 3300
Wire Wire Line
	7950 3700 8700 3700
Wire Wire Line
	7700 3900 7700 3300
Wire Wire Line
	7700 3300 6700 3300
Wire Bus Line
	4350 3300 4400 3300
Wire Bus Line
	11000 5550 11000 6350
Wire Bus Line
	10900 6450 6400 6450
Wire Bus Line
	6300 6350 6300 3400
Connection ~ 2650 6900
Wire Bus Line
	2100 7700 5900 7700
Wire Bus Line
	4250 7600 4250 4850
Wire Wire Line
	2150 6350 2150 7600
Wire Wire Line
	2250 5650 2250 7600
Wire Wire Line
	2350 4950 2350 7600
Wire Wire Line
	2550 7100 2550 7600
Wire Wire Line
	1600 6350 2150 6350
Wire Wire Line
	1600 5650 2250 5650
Wire Wire Line
	7300 6050 7300 6200
Wire Wire Line
	6650 3350 6800 3350
Wire Wire Line
	6600 3400 6750 3400
Wire Wire Line
	6750 3400 6750 5950
Wire Wire Line
	6750 5950 7300 5950
Text Label 6750 5950 0    60   ~ 0
BUZZ
Entry Wire Line
	3450 2700 3550 2800
Wire Wire Line
	3550 2800 4350 2800
Text Label 3900 2800 0    60   ~ 0
BUZZ
Wire Wire Line
	6800 3350 6800 4650
Text Notes 750  2750 0    60   ~ 0
1 x Piskač (Zvočnik)
Entry Bus Bus
	6500 3300 6600 3200
Entry Wire Line
	6550 3250 6650 3350
$EndSCHEMATC
